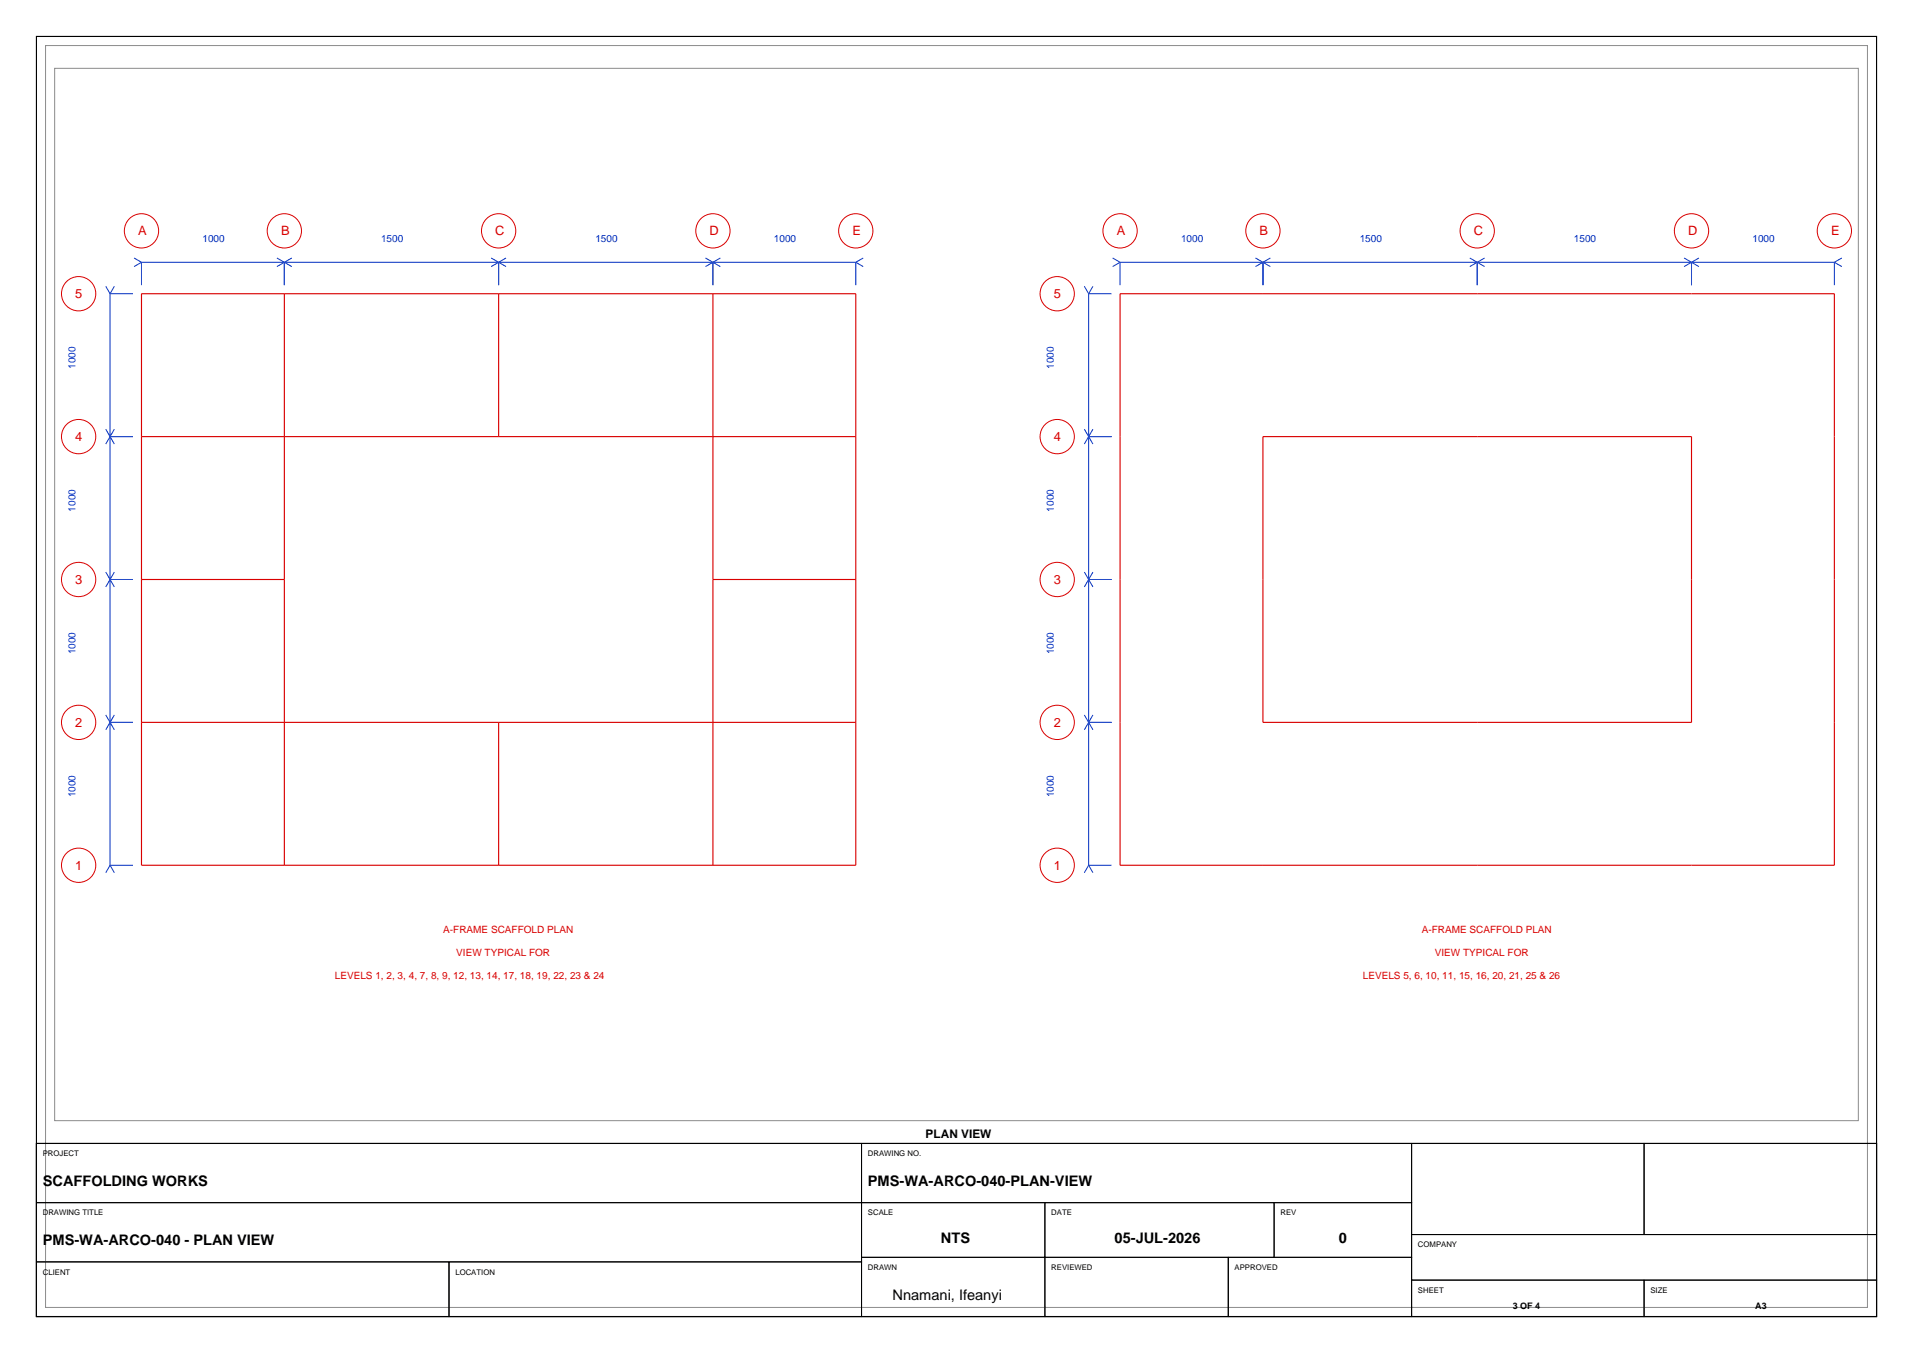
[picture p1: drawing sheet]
<svg xmlns="http://www.w3.org/2000/svg" width="420mm" height="297mm" viewBox="0 0 420 297" stroke-linecap="round" stroke-linejoin="round" font-family="sans-serif">
<path d="M8 8h404v281h-404zM8 251h404v38h-404z" fill="none" stroke="#000" stroke-width=".25"/>
<path d="M10 10h400v277h-400zM12 15h396v231h-396z" fill="none" stroke="#8c8c8c" stroke-width=".22"/>
<path d="M31.1 64.5h156.8v125.4h-156.8zM62.4 64.5v125.4M109.5 64.5v31.3M156.5 64.5v125.4M245.9 64.5h156.8v125.4h-156.8zM31.1 95.8h156.8M277.3 95.8h94.1v62.8h-94.1zM31.1 127.2h31.3M156.5 127.2h31.4M31.1 158.6h156.8M109.5 158.6v31.3" fill="none" stroke="#d90000" stroke-width=".25"/>
<g fill="none" stroke="#d90000" stroke-width=".22">
<circle cx="31.1" cy="50.7" r="3.8"/>
<circle cx="62.4" cy="50.7" r="3.8"/>
<circle cx="109.5" cy="50.7" r="3.8"/>
<circle cx="156.5" cy="50.7" r="3.8"/>
<circle cx="187.9" cy="50.7" r="3.8"/>
<circle cx="245.9" cy="50.7" r="3.8"/>
<circle cx="277.3" cy="50.7" r="3.8"/>
<circle cx="324.3" cy="50.7" r="3.8"/>
<circle cx="371.4" cy="50.7" r="3.8"/>
<circle cx="402.7" cy="50.7" r="3.8"/>
<circle cx="17.3" cy="64.5" r="3.8"/>
<circle cx="232.1" cy="64.5" r="3.8"/>
<circle cx="17.3" cy="95.8" r="3.8"/>
<circle cx="232.1" cy="95.8" r="3.8"/>
<circle cx="17.3" cy="127.2" r="3.8"/>
<circle cx="232.1" cy="127.2" r="3.8"/>
<circle cx="17.3" cy="158.6" r="3.8"/>
<circle cx="232.1" cy="158.6" r="3.8"/>
<circle cx="17.3" cy="189.9" r="3.8"/>
<circle cx="232.1" cy="189.9" r="3.8"/>
</g>
<g fill="none" stroke="#002ebf" stroke-width=".22">
<path d="M29.4 56.6l1.7 1M31.1 57.6v5M31.1 57.6h156.8M31.1 57.6l-1.7 .9M60.8 56.6l3.3 1.9M62.4 57.6v5M64.1 56.6l-3.3 1.9M107.8 56.6l3.3 1.9M109.5 57.6v5M111.1 56.6l-3.3 1.9M154.9 56.6l3.3 1.9M156.5 57.6v5"/>
<path d="M158.2 56.6l-3.3 1.9M187.9 57.6v5M187.9 57.6l1.6 .9M189.5 56.6l-1.6 1M244.3 56.6l1.6 1M245.9 57.6h156.8M245.9 57.6v5M245.9 57.6l-1.6 .9M275.6 56.6l3.3 1.9M277.3 57.6v5M278.9 56.6l-3.3 1.9M322.7 56.6l3.3 1.9"/>
<path d="M324.3 57.6v5M326 56.6l-3.3 1.9M369.7 56.6l3.3 1.9M371.4 57.6v5M373 56.6l-3.3 1.9M402.7 57.6v5M402.7 57.6l1.7 .9M404.4 56.6l-1.7 1M23.2 62.8l1 1.7M24.2 64.5v125.4M24.2 64.5h5M25.1 62.8l-.9 1.7"/>
<path d="M238.1 62.8l.9 1.7M239 64.5h5M239 64.5v125.4M240 62.8l-1 1.7M23.2 94.2l1.9 3.3M24.2 95.8h5M25.1 94.2l-1.9 3.3M238.1 94.2l1.9 3.3M239 95.8h5M240 94.2l-1.9 3.3M23.2 125.6l1.9 3.2M24.2 127.2h5"/>
<path d="M25.1 125.6l-1.9 3.2M238.1 125.6l1.9 3.2M239 127.2h5M240 125.6l-1.9 3.2M23.2 156.9l1.9 3.3M24.2 158.6h5M25.1 156.9l-1.9 3.3M238.1 156.9l1.9 3.3M239 158.6h5M240 156.9l-1.9 3.3M24.2 189.9h5M24.2 189.9l-1 1.7"/>
<path d="M24.2 189.9l.9 1.7M239 189.9h5M239 189.9l-.9 1.7M239 189.9l1 1.7"/>
</g>
<g fill="none" stroke="#000" stroke-width=".22">
<path d="M8 251h181.2v13h-181.2zM189.2 251h120.7v13h-120.7zM309.9 251h51.1v20h-51.1zM361 251h51v20h-51zM8 264h181.2v13h-181.2zM8 277h90.6v12h-90.6zM98.6 277h90.6v12h-90.6zM189.2 264h40.2v12h-40.2zM189.2 276h40.2v13h-40.2zM229.4 264h50.3v12h-50.3zM229.4 276h40.3v13h-40.3zM269.7 276h40.2v13h-40.2z"/>
<path d="M279.7 264h30.2v12h-30.2zM309.9 271h102.1v10h-102.1zM309.9 281h51.1v8h-51.1zM361 281h51v8h-51z"/>
</g>
<g font-size="3.2">
<text x="9.4" y="260.3">SCAFFOLDING WORKS</text>
<text x="190.6" y="260.3">PMS-WA-ARCO-040-PLAN-VIEW</text>
<text x="9.4" y="273.3">PMS-WA-ARCO-040 - PLAN VIEW</text>
<text x="206.6" y="272.8">NTS</text>
<text x="244.7" y="272.8">05-JUL-2026</text>
<text x="293.9" y="272.8">0</text>
<text x="196" y="285.4">Nnamani, Ifeanyi</text>
</g>
<g font-size="2.8" fill="#d90000">
<text x="30.3" y="51.7">A</text>
<text x="61.7" y="51.7">B</text>
<text x="108.7" y="51.7">C</text>
<text x="155.8" y="51.7">D</text>
<text x="187.2" y="51.7">E</text>
<text x="245.2" y="51.7">A</text>
<text x="276.5" y="51.7">B</text>
<text x="323.6" y="51.7">C</text>
<text x="370.6" y="51.7">D</text>
<text x="402" y="51.7">E</text>
<text x="16.5" y="65.5">5</text>
<text x="231.4" y="65.5">5</text>
<text x="16.5" y="96.8">4</text>
<text x="231.4" y="96.8">4</text>
<text x="16.5" y="128.2">3</text>
<text x="231.4" y="128.2">3</text>
<text x="16.5" y="159.6">2</text>
<text x="231.4" y="159.6">2</text>
<text x="16.5" y="190.9">1</text>
<text x="231.4" y="190.9">1</text>
</g>
<text font-size="2.6" x="203.2" y="249.8">PLAN VIEW</text>
<g font-size="2.2" fill="#002ebf">
<text x="44.5" y="53">1000</text>
<text x="83.7" y="53">1500</text>
<text x="130.7" y="53">1500</text>
<text x="169.9" y="53">1000</text>
<text x="259.3" y="53">1000</text>
<text x="298.5" y="53">1500</text>
<text x="345.6" y="53">1500</text>
<text x="384.8" y="53">1000</text>
<text x="16.5" y="80.9" transform="rotate(-90 16.5 80.9)">1000</text>
<text x="231.4" y="80.9" transform="rotate(-90 231.4 80.9)">1000</text>
<text x="16.5" y="112.3" transform="rotate(-90 16.5 112.3)">1000</text>
<text x="231.4" y="112.3" transform="rotate(-90 231.4 112.3)">1000</text>
<text x="16.5" y="143.7" transform="rotate(-90 16.5 143.7)">1000</text>
<text x="231.4" y="143.7" transform="rotate(-90 231.4 143.7)">1000</text>
<text x="16.5" y="175" transform="rotate(-90 16.5 175)">1000</text>
<text x="231.4" y="175" transform="rotate(-90 231.4 175)">1000</text>
</g>
<g font-size="2.2" fill="#d90000">
<text x="97.3" y="204.8">A-FRAME SCAFFOLD PLAN</text>
<text x="100.2" y="209.8">VIEW TYPICAL FOR</text>
<text x="312.2" y="204.8">A-FRAME SCAFFOLD PLAN</text>
<text x="315" y="209.8">VIEW TYPICAL FOR</text>
<text x="73.5" y="214.9">LEVELS 1, 2, 3, 4, 7, 8, 9, 12, 13, 14, 17, 18, 19, 22, 23 &amp; 24</text>
<text x="299.2" y="214.9">LEVELS 5, 6, 10, 11, 15, 16, 20, 21, 25 &amp; 26</text>
</g>
<g font-size="2">
<text x="332.1" y="287.2">3 OF 4</text>
<text x="385.4" y="287.2">A3</text>
</g>
<g font-size="1.7">
<text x="9.4" y="253.8">PROJECT</text>
<text x="190.6" y="253.8">DRAWING NO.</text>
<text x="9.4" y="266.8">DRAWING TITLE</text>
<text x="190.6" y="266.8">SCALE</text>
<text x="230.8" y="266.8">DATE</text>
<text x="281.1" y="266.8">REV</text>
<text x="311.3" y="273.8">COMPANY</text>
<text x="9.4" y="279.8">CLIENT</text>
<text x="100" y="279.8">LOCATION</text>
<text x="190.6" y="278.8">DRAWN</text>
<text x="230.8" y="278.8">REVIEWED</text>
<text x="271.1" y="278.8">APPROVED</text>
<text x="311.3" y="283.8">SHEET</text>
<text x="362.4" y="283.8">SIZE</text>
</g>
</svg>
